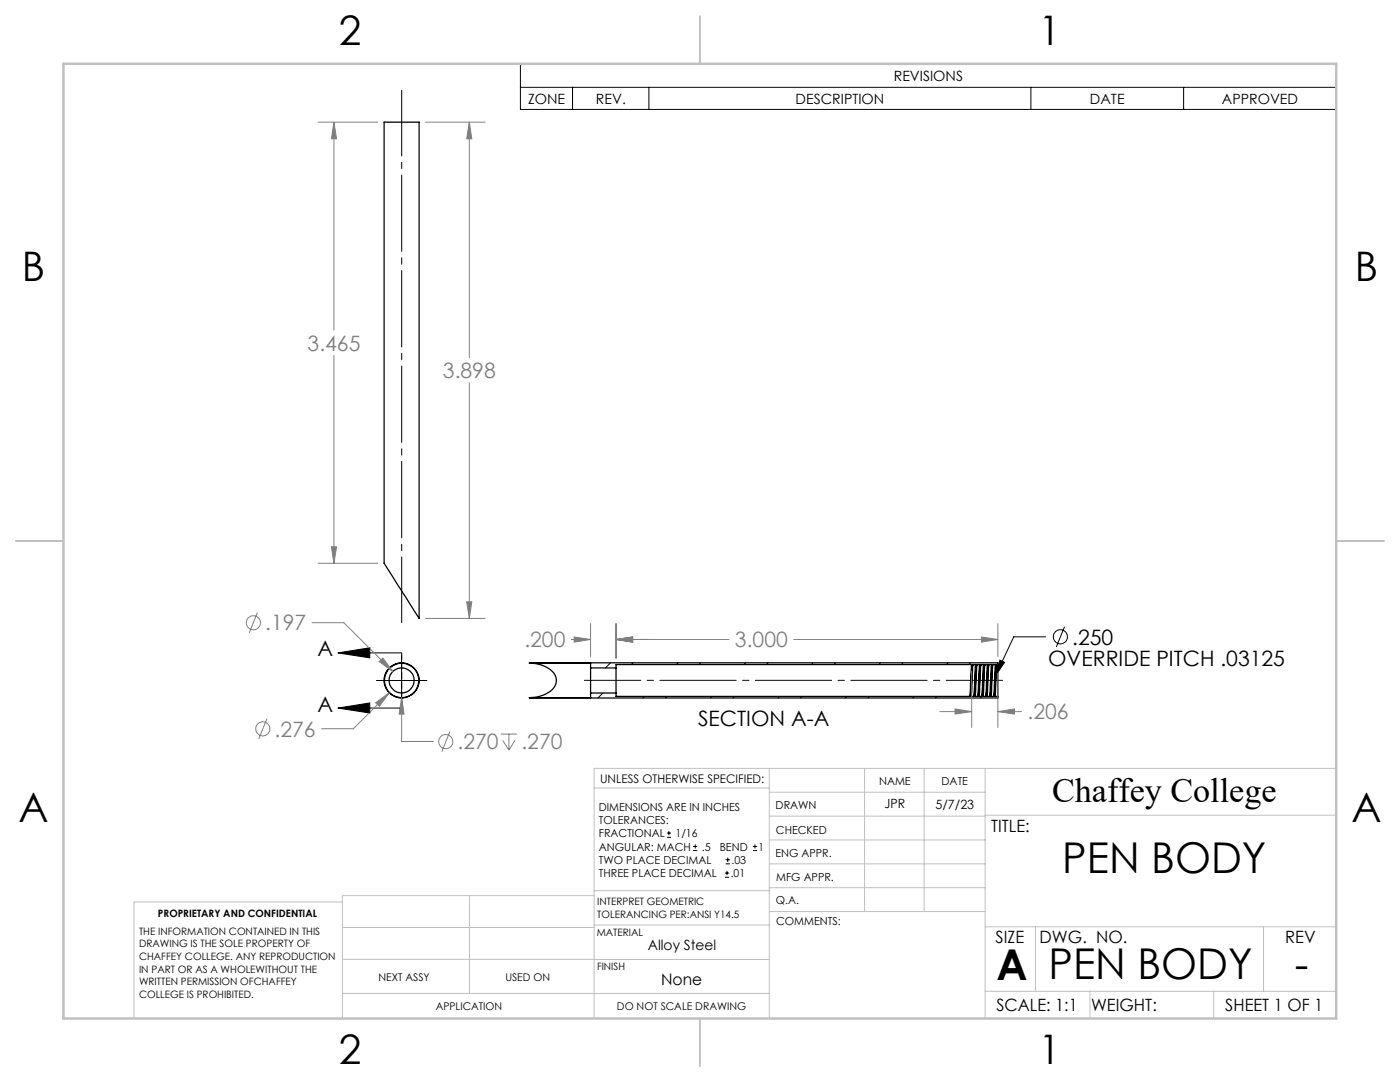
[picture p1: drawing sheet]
<svg xmlns="http://www.w3.org/2000/svg" width="279mm" height="216mm" viewBox="0 0 279 216" stroke-linecap="round" stroke-linejoin="round" font-family="sans-serif">
<g fill="none" stroke="#000" stroke-width=".25">
<path d="M76.7 24.4h6.9v99l-6.9-11zM105.7 132.3a5.8 5.8 0 0 1 5.1 2.4 2.83 2.83 0 0 1-2 3.8l-1.8 .6-1.3 .1M105.7 132.3h93.4v.3M105.7 132.3h12.2v1M117.9 133.3v5M117.9 138.3v.9h-12.2M117.9 138.3h5M117.9 133.3h5M122.9 138.3v.7h70.6l.1-.2M122.9 133.3v5M193.6 138.8h.1M193.6 138.7v.1"/>
<path d="M193.7 138.8l.1 .2M193.9 132.6l.1 .2M193.9 132.6l-.4 6.3M193.9 132.6h-71v.7M194 132.8h.1M194 132.8l-.3 5.8M194.1 132.8l-.4 6M194.2 132.7l-.4 6.3M194.4 138.8l-.1 .2h-.5M194.4 138.8h.1M194.4 138.7v.1M194.5 138.8l.1 .2"/>
<path d="M194.7 132.6l.1 .2M194.7 132.6h-.5l-.1 .2M194.7 132.6l-.4 6.3M194.8 132.8h.1M194.8 132.8l-.3 5.9M194.9 132.8l-.4 6M195 132.7l-.4 6.3M195.2 138.8l-.1 .2h-.5M195.2 138.8h.1M195.3 138.8l.1 .2M195.5 132.6h-.5l-.1 .2M195.5 132.6l.1 .2"/>
<path d="M195.5 132.6l-.4 6.3M195.6 132.8h.1M195.6 132.8l-.4 6M195.7 132.8l-.4 6M195.8 132.7l-.4 6.3M196 138.8l-.1 .2h-.5M196 138.8h.1M196 138.7v.1M196.1 138.8l.1 .2M196.3 132.6l.1 .2M196.3 132.6h-.5l-.1 .2M196.3 132.6l-.4 6.3"/>
<path d="M196.4 132.8h.1M196.4 132.8l-.4 5.8M196.5 132.8l-.4 6M196.6 132.6l-.1 .2M196.6 132.6l-.4 6.4M196.6 132.6h.5M196.8 138.8l-.1 .2h-.5M196.8 138.8h.1M196.9 138.8l.1 .2M197.1 132.6l.1 .2M197.1 132.6l-.4 6.3M197.2 132.8h.1"/>
<path d="M197.2 132.8l-.4 6M197.3 132.8l-.4 6M197.3 132.7l-.3 6.3M197.6 138.8l-.1 .2h-.5M197.6 138.8h.1M197.7 138.8l.1 .2M197.9 132.6l.1 .2M197.9 132.6h-.5l-.1 .2M197.9 132.6l-.4 6.3M198 132.8h.1M198 132.8l-.4 6M198.1 132.8l-.4 6"/>
<path d="M198.1 132.8l-.3 6.2M198.4 138.8l-.1 .2h-.5M198.4 138.8h.1M198.4 138.7v.1M198.5 138.8l.1 .2M198.6 139h.5M198.7 132.6h-.5l-.1 .2M198.7 132.6l.1 .2M198.7 132.6l-.4 6.3M198.8 132.8h.1M198.8 132.8l-.4 5.9M198.9 132.8l-.4 6"/>
<path d="M198.9 132.7l-.3 6.3M199.1 132.6l-.2 .2M199.1 132.6v6.4M199.1 139v.3l-93.4-.1"/>
<circle cx="80.1" cy="135.8" r="2.51"/>
<circle cx="80.1" cy="135.8" r="3.5"/>
<circle cx="80.2" cy="135.8" r="3.4"/>
</g>
<g fill="none" stroke="#000" stroke-width=".2">
<path d="M103.9 12.7h162.8v9.1h-162.8zM103.9 17.4h162.8M114.3 17.4v4.4M129.5 17.4v4.4M205.7 17.4v4.4M236.2 17.4v4.4M67.5 130.3l6.3-1v2zM67.5 130.3h12.7M75.1 135.8h10.1M80.2 130.7v10.1M105.9 139.2v.1M108.4 132.3h-.1"/>
<path d="M112.9 132.3h-.1M114.9 139.2l-.1 .1M120.3 138.3l-1 1M121.8 132.3l-1 1M126.3 132.3l-.3 .3M128.6 139l-.3 .3M133.1 139l-.3 .3M135.3 132.3l-.3 .3M139.8 132.3l-.3 .3M142.1 139l-.3 .3M146.6 139l-.3 .3M148.8 132.3l-.4 .3"/>
<path d="M153.3 132.3l-.4 .3M155.6 139l-.3 .3M160.1 139l-.4 .3M162.2 132.3l-.3 .3M166.8 132.3l-.4 .3M169.1 139l-.4 .3M173.5 139l-.3 .3M175.7 132.3l-.3 .3M180.2 132.3l-.3 .3M182.5 139l-.3 .3M187 139l-.3 .3M189.2 132.3l-.3 .3"/>
<path d="M193.7 132.3l-.3 .3M196.1 138.8l-.4 .5M199.6 131.7l.9 .5-1.9 2.7zM208.7 127.1h-6.4l-3.7 7.8M212.4 125.1l-1.6 4M67.5 141.3l6.3-1v2zM67.5 141.3h12.7M133.1 167.1h.8M133.1 166.2h.8M133.5 165.8v.9M138.3 169.7h.8M138.3 168.9h.8"/>
<path d="M138.7 168.5v.8M144.7 175h.8M144.7 174.2h.8M144.8 172.4h.9M144.8 171.6h.9M145.1 173.8v.8M145.2 171.1v.9M150.2 169.7h.9M150.2 168.9h.9M150.7 168.5v.8"/>
<circle cx="211.6" cy="127.1" r="1.42"/>
</g>
<g fill="none" stroke="#808080" stroke-width=".2">
<path d="M63.5 24.4h11.9M66.6 24.4l.6 3.3h-1.1zM66.6 24.4v41.5M84.9 24.4h11.9M93.7 24.4l.5 3.3h-1.1zM93.7 24.4v47M66.6 70.9v41.5M93.7 76.4v47M63.5 112.4h11.9M66.1 109.1h1.1l-.6 3.3zM51.4 122.2l-1.7 4.1M62.3 124.2h6.3l9.8 9.8"/>
<path d="M75.7 132l.7-.7 2 2.7zM77.7 138.3l-7.2 7.1h-6.3M80.2 139.2l.4 3.3h-.9zM80.2 139.2v8.8h6.3M84.9 123.4h11.9M93.1 120.1h1.1l-.5 3.3zM114 127.6h3.9M114.6 127.1l3.3 .5-3.3 .5zM117.9 124.4v6.7M122.9 127.6l3.4-.5v1zM122.9 124.4v6.9M122.9 127.6h22.6"/>
<path d="M158.4 127.6h40.7M193.9 133.9v11.3M195.9 127.1l3.2 .5-3.2 .5zM199.1 124.4v6.6M199.1 133.9v11.3M53.3 143.4l-1.7 4.1M75 140.2l2.7-1.9-2 2.6zM89.8 146l-1.6 4M99.9 146.5h3.3M100.3 147.7l1.3 2M101.6 146.5v3.2M102.8 147.7l-1.2 2"/>
<path d="M187.6 142h6.3M190.6 141.5l3.3 .5-3.3 .5zM199.1 142l3.4-.5v1zM199.1 142h4.8"/>
<circle cx="50.6" cy="124.3" r="1.41"/>
<circle cx="52.5" cy="145.4" r="1.41"/>
<circle cx="89" cy="148" r="1.42"/>
</g>
<path d="M80.2 124.2v-106.2" fill="none" stroke="#000" stroke-width=".2" stroke-dasharray="15.2 1.3 1.3 1.3" stroke-dashoffset="2.1"/>
<path d="M200.1 135.8h-83.5" fill="none" stroke="#000" stroke-width=".2" stroke-dasharray="15.2 1.3 1.3 1.3" stroke-dashoffset="4"/>
<path d="M80.2 130.2v11.1" fill="none" stroke="#000" stroke-width=".2" stroke-dasharray="1.3 .6" stroke-dashoffset="-.1"/>
<g fill="none" stroke="#c0c0c0" stroke-width=".2">
<path d="M118.6 157.2h34.9M153.5 153.3v49.9M153.5 158.1h43.1M172.5 153.3v28.6M184.4 153.3v28.6M196.6 153.3v49.9M266.7 153.3h-148.1v49.9M68.3 180h-41.6v23.2M93.7 178.7v19.5M118.6 178.7h-50.3v24.5M118.6 177.7h35M153.5 167.6h43.1"/>
<path d="M153.5 162.8h43.1M153.5 172.4h43.1M153.5 177.1h43.1M196.6 162.7h70.1M68.3 198.2h85.2M68.3 191.4l85.2 .1M68.3 185.1h50.3M118.6 184.6h35M153.6 181.9h43M196.6 197.8h70.1M196.6 184.9h70.1M206.7 184.9v12.9"/>
<path d="M217.5 197.8v5.4M242.2 197.8v5.4M252.2 184.9v12.9"/>
</g>
<path d="M139.7 3.2v9.5M3.1 107.9h9.6M266.7 107.9h9.5M139.7 203.2v9.6" fill="none" stroke="#c0c0c0" stroke-width=".25"/>
<path d="M12.7 12.7h254v190.5h-254z" fill="none" stroke="#c0c0c0" stroke-width=".5"/>
<path d="M67.5 130.3l6.3-1v2zM67.5 141.3l6.3-1v2zM199.6 131.7l.9 .5-1.9 2.7z" fill="#000"/>
<path d="M75 140.2l.7 .7 2-2.6zM75.7 132l2.7 2-2-2.7zM80.2 139.2l-.5 3.3h.9zM93.1 120.1h1.1l-.5 3.3zM93.7 24.4l.5 3.3h-1.1zM66.6 24.4l.6 3.3h-1.1zM66.1 109.1h1.1l-.6 3.3zM114.6 127.1l3.3 .5-3.3 .5zM122.9 127.6l3.4-.5v1zM122.9 127.6l3.4-.5v1zM195.9 127.1l3.2 .5-3.2 .5zM190.6 141.5l3.3 .5-3.3 .5zM199.1 142l3.4-.5v1z" fill="#808080"/>
<g font-size="8.5">
<text x="212" y="174.2">PEN BODY</text>
<text x="198.9" y="195.5">A</text>
<text x="209.2" y="195.4">PEN BODY</text>
<text x="258.4" y="195.4">-</text>
</g>
<g font-size="8.1">
<text x="67.6" y="8.9">2</text>
<text x="207.3" y="8.9">1</text>
<text x="4.4" y="56.2">B</text>
<text x="270.4" y="56.2">B</text>
<text x="3.7" y="164.1">A</text>
<text x="269.7" y="164.1">A</text>
<text x="67.6" y="212.4">2</text>
<text x="207.3" y="212.4">1</text>
</g>
<text font-size="6.9" x="210" y="160.1">Chaffey College</text>
<g font-size="4.2" fill="#808080">
<text x="61.4" y="70">3.465</text>
<text x="88.4" y="75.5">3.898</text>
<text x="52.9" y="125.8">.197</text>
<text x="104.6" y="129.2">.200</text>
<text x="146.7" y="129.2">3.000</text>
<text x="205.1" y="143.6">.206</text>
<text x="54.8" y="147">.276</text>
<text x="91.3" y="149.5">.270</text>
<text x="104.1" y="149.5">.270</text>
</g>
<g font-size="4.2">
<text x="63.4" y="131">A</text>
<text x="214" y="128.7">.250</text>
<text x="209.2" y="132.8">OVERRIDE PITCH .03125</text>
<text x="63.4" y="142">A</text>
<text x="139.3" y="144.8">SECTION A-A</text>
</g>
<g font-size="3.4">
<text x="197.8" y="166">TITLE:</text>
<text x="198.7" y="188.1">SIZE</text>
<text x="207.5" y="188.1">DWG. NO.</text>
<text x="256.5" y="188.2">REV</text>
<text x="198.8" y="201.7">SCALE: 1:1</text>
<text x="217.7" y="201.8">WEIGHT:</text>
<text x="244.5" y="201.7">SHEET 1 OF 1</text>
</g>
<text font-size="3.2" x="132" y="196.6">None</text>
<g font-size="2.8">
<text x="178.4" y="16.1">REVISIONS</text>
<text x="105.4" y="20.7">ZONE</text>
<text x="118.9" y="20.7">REV.</text>
<text x="158.8" y="20.7">DESCRIPTION</text>
<text x="217.5" y="20.7">DATE</text>
<text x="243.9" y="20.7">APPROVED</text>
<text x="129.3" y="189.5">Alloy Steel</text>
</g>
<g font-size="2.5">
<text x="176.5" y="161.3">JPR</text>
<text x="186.7" y="161.4">5/7/23</text>
</g>
<text font-size="2.4" x="119.8" y="156.2">UNLESS OTHERWISE SPECIFIED:</text>
<g font-size="2.2">
<text x="119.5" y="161.8">DIMENSIONS ARE IN INCHES</text>
<text x="154.8" y="161.4">DRAWN</text>
<text x="175.4" y="156.6">NAME</text>
<text x="187.9" y="156.7">DATE</text>
<text x="119.5" y="164.4">TOLERANCES:</text>
<text x="119.5" y="167.1">FRACTIONAL</text>
<text x="134.8" y="167.1">1/16</text>
<text x="154.9" y="166.3">CHECKED</text>
<text x="119.5" y="172.4">TWO PLACE DECIMAL</text>
<text x="119.5" y="169.7">ANGULAR: MACH</text>
<text x="140.1" y="169.7">.5</text>
<text x="143.6" y="169.7">BEND</text>
<text x="146" y="172.4">.03</text>
<text x="151.4" y="169.7">1</text>
<text x="154.8" y="171">ENG APPR.</text>
<text x="119.5" y="175">THREE PLACE DECIMAL</text>
<text x="145.8" y="175">.01</text>
<text x="154.9" y="175.7">MFG APPR.</text>
<text x="154.9" y="180.4">Q.A.</text>
<text x="154.9" y="184.6">COMMENTS:</text>
</g>
<g font-size="2.1">
<text x="75.5" y="195.7">NEXT ASSY</text>
<text x="100.9" y="195.7">USED ON</text>
<text x="86.9" y="201.5">APPLICATION</text>
<text x="123.1" y="201.6">DO NOT SCALE DRAWING</text>
</g>
<g font-size="2">
<text x="31.5" y="182.9">PROPRIETARY AND CONFIDENTIAL</text>
<text x="119.2" y="180.6">INTERPRET GEOMETRIC</text>
<text x="119.2" y="183.1">TOLERANCING PER:ANSI Y14.5</text>
<text x="27.8" y="186.5">THE INFORMATION CONTAINED IN THIS</text>
<text x="27.8" y="189">DRAWING IS THE SOLE PROPERTY OF</text>
<text x="27.8" y="191.6">CHAFFEY COLLEGE. ANY REPRODUCTION</text>
<text x="119.1" y="186.7">MATERIAL</text>
<text x="27.8" y="194.1">IN PART OR AS A WHOLEWITHOUT THE</text>
<text x="27.8" y="196.6">WRITTEN PERMISSION OFCHAFFEY</text>
<text x="119.1" y="193.5">FINISH</text>
<text x="27.8" y="199.1">COLLEGE IS PROHIBITED.</text>
</g>
</svg>
